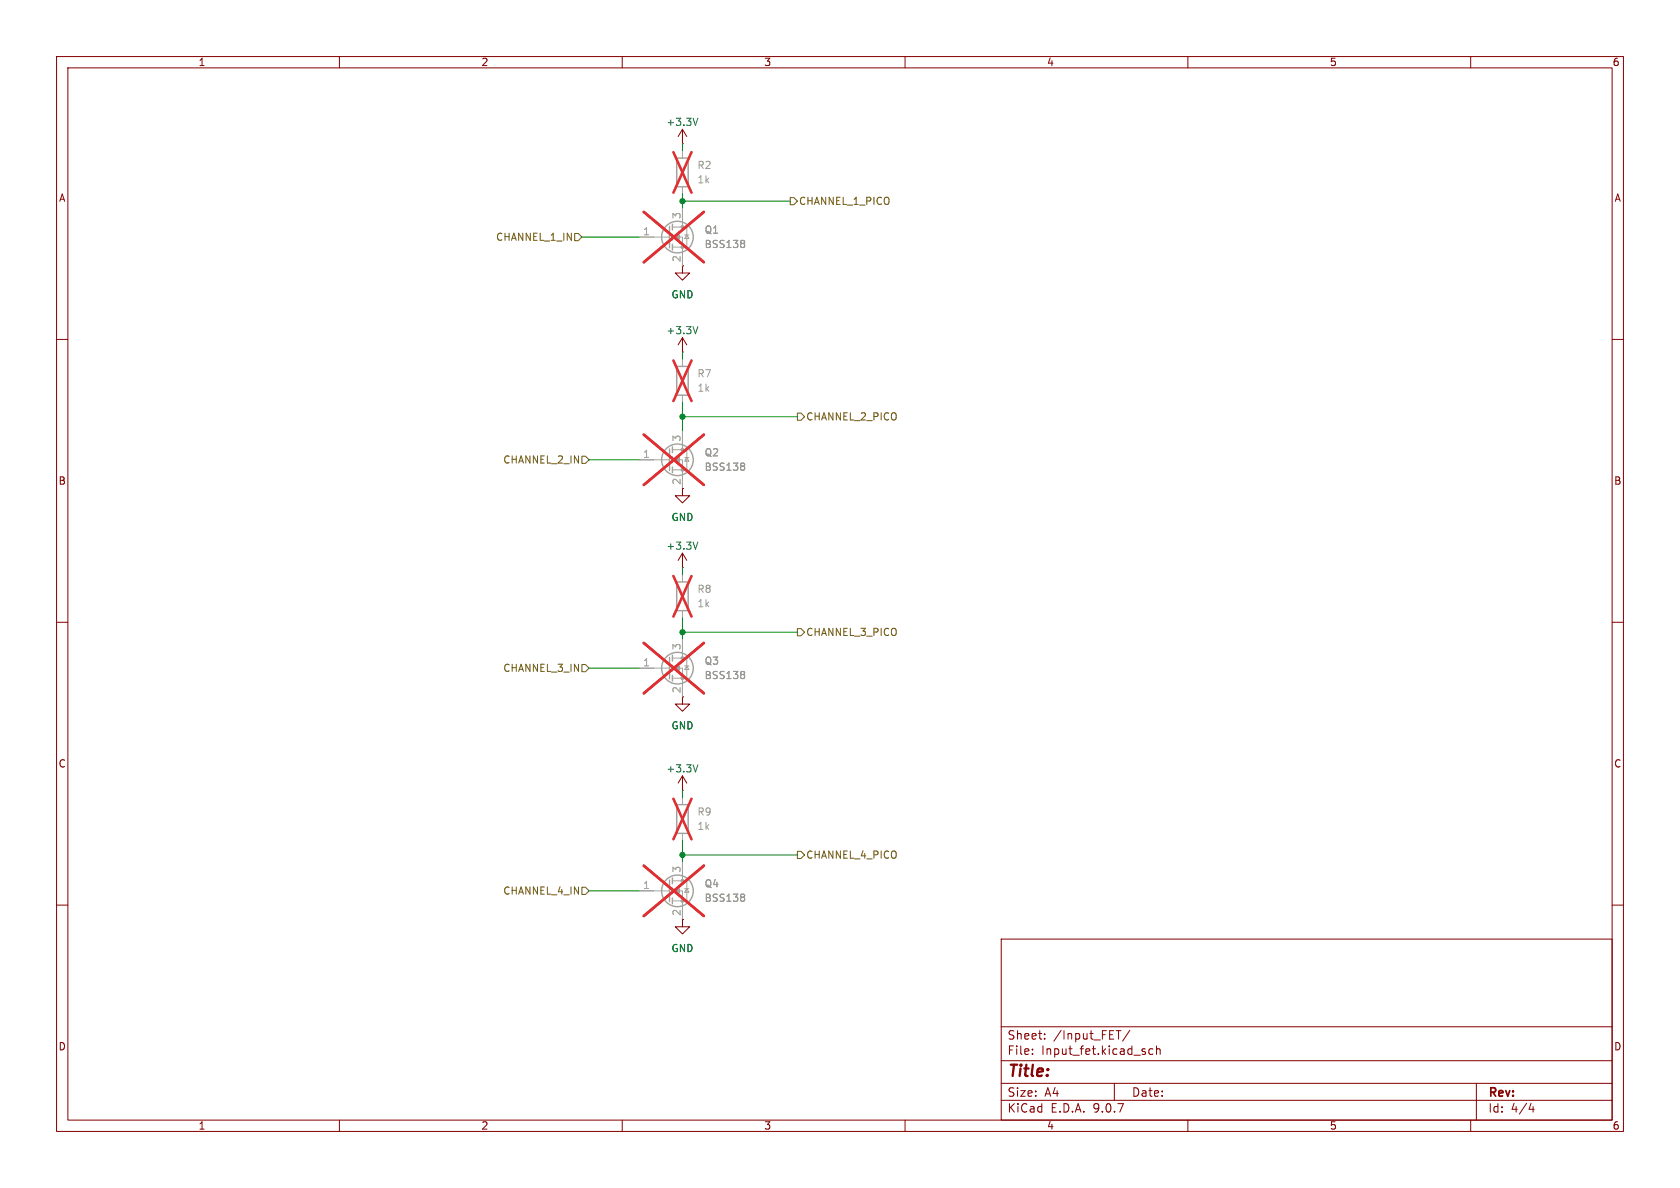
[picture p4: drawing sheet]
<svg xmlns="http://www.w3.org/2000/svg" width="297mm" height="210mm" viewBox="0 0 297 210" stroke-linecap="round" stroke-linejoin="round" font-family="sans-serif">
<g fill="none" stroke="#840000" stroke-width=".18">
<path d="M10 10h277v190h-277zM12 12h273v186h-273zM60 10v2M110 10v2M160 10v2M210 10v2M260 10v2M120.6 25.4h.1M120.6 22.9v2.5M120.6 22.9l-.7 1.2M120.6 22.9l.8 1.2M120.6 47v1.3h1.3l-1.3 1.2-1.2-1.2h1.2"/>
<path d="M120.6 59.7v2.5M120.6 59.7l-.7 1.3M120.6 59.7l.8 1.3M10 60h2M120.6 62.2h.1M285 60h2M120.6 86.4v1.2h1.3l-1.3 1.3-1.2-1.3h1.2M120.6 97.8l-.7 1.3M120.6 97.8l.8 1.3M120.6 97.8v2.5M10 110h2M120.6 100.3h.1"/>
<path d="M285 110h2M120.6 123.2v1.3h1.3l-1.3 1.2-1.2-1.2h1.2M120.6 139.7h.1M120.6 137.2v2.5M120.6 137.2l-.7 1.2M120.6 137.2l.8 1.2M10 160h2M120.6 162.6v1.2h1.3l-1.3 1.3-1.2-1.3h1.2M177 166h108v32h-108zM285 160h2M60 198v2M110 198v2"/>
<path d="M160 198v2M177 194.5h108M177 191.5h108M177 187.5h108M177 181.5h108M182.5 186.3v.1M182.5 185.5v.1M184.7 183.6v.1M184.7 182.8v.1M197 191.5v3M197.3 182.2h.9M199.7 182.1l-1.2 2"/>
<path d="M203.8 185.5l-.4-.1-.3 .3v.4l.1 .2h.6M204.5 185.5l.2-.1 .3 .1 .1 .9M204.5 184.9v1.5M210 198v2M260 198v2M261 191.5v6.5M270.7 195l-.4 1.1h.9M271 195.6v1"/>
</g>
<g fill="none" stroke="#a1a1a1" stroke-width=".25">
<path d="M118.9 39.6v1M119.6 27.9h2.1v5.1h-2.1zM118.4 40v3.8M118.9 41.4v1M118.9 43.2v1M118.4 79.4v3.8M118.9 79v1M119.6 64.8h2.1v5.1h-2.1zM118.9 80.8v1M118.9 82.6v1M118.4 116.2v3.8M118.9 115.8v1"/>
<path d="M118.9 117.6v1M118.9 119.4v1M119.6 102.9h2.1v5.1h-2.1zM118.4 155.6v3.8M118.9 155.2v1M118.9 157v1M118.9 158.8v1M119.6 142.2h2.1v5.1h-2.1z"/>
<circle cx="119.8" cy="41.9" r="2.79"/>
<circle cx="119.8" cy="81.3" r="2.79"/>
<circle cx="119.8" cy="118.1" r="2.79"/>
<circle cx="119.8" cy="157.5" r="2.79"/>
</g>
<g fill="none" stroke="#a1a1a1" stroke-width=".18">
<path d="M120.6 26.7v1.2M120.6 33v1.3M120.6 36.8v3.3M113 41.9h5.4M118.9 40.1h2.5v3.6h-2.5M118.9 41.9h1.7v5.1M121 41.5h.8M121.4 41.5l.4 .7h-.8zM118.9 79.5h2.5v3.6h-2.5M120.6 63.5v1.3M120.6 69.9v1.2M120.6 76.2v3.3"/>
<path d="M113 81.3h5.4M118.9 81.3h1.7v5.1M121 80.9h.8M121.4 80.9l.4 .6h-.8zM113 118.1h5.4M118.9 116.3h2.5v3.6h-2.5M118.9 118.1h1.7v5.1M120.6 101.6v1.3M120.6 108v1.2M120.6 113v3.3M121 117.7h.8M121.4 117.7l.4 .7h-.8z"/>
<path d="M113 157.5h5.4M118.9 155.7h2.5v3.6h-2.5M118.9 157.5h1.7v5.1M120.6 141v1.2M120.6 147.3v1.3M120.6 152.4v3.3M121 157.1h.8M121.4 157.1l.4 .6h-.8z"/>
</g>
<g fill="none" stroke="#e12e31" stroke-width=".46">
<path d="M113.8 37.5l10.6 8.9M119 26.9l3.3 7.2M122.3 26.9l-3.3 7.2M124.4 37.5l-10.6 8.9M113.8 76.8l10.6 8.9M119 63.7l3.3 7.2M122.3 63.7l-3.3 7.2M124.4 76.8l-10.6 8.9M113.8 113.7l10.6 8.9M119 101.8l3.3 7.2M122.3 101.8l-3.3 7.2M124.4 113.7l-10.6 8.9"/>
<path d="M113.8 153l10.6 8.9M119 141.2l3.3 7.2M122.3 141.2l-3.3 7.2M124.4 153l-10.6 8.9"/>
</g>
<g fill="#a1a1a1" stroke="#a1a1a1" stroke-width=".18">
<path d="M119.1 118.1l1-.4v.8z"/>
<path d="M119.1 81.3l1-.4v.8z"/>
<path d="M119.1 157.5l1-.4v.8z"/>
<path d="M119.1 41.9l1-.4v.8z"/>
<circle cx="120.6" cy="116.3" r=".25"/>
<circle cx="120.6" cy="119.9" r=".25"/>
<circle cx="120.6" cy="79.5" r=".25"/>
<circle cx="120.6" cy="83.1" r=".25"/>
<circle cx="120.6" cy="155.7" r=".25"/>
<circle cx="120.6" cy="159.3" r=".25"/>
<circle cx="120.6" cy="40.1" r=".25"/>
<circle cx="120.6" cy="43.7" r=".25"/>
</g>
<path d="M131.4 42.5l.2 .2-.2 .3 .2 .3v.2l-.2 .3M131.4 81.9l.2 .2-.2 .3 .2 .2v.3l-.2 .2M131.4 118.7l.2 .2-.2 .3 .2 .3v.2l-.2 .3M131.4 158.1l.2 .2-.2 .3 .2 .2v.3l-.2 .2" fill="none" stroke="#989898" stroke-width=".18"/>
<path d="M123.4 20.9l-.5 1.3M123.4 57.7l-.5 1.3M123.4 95.8l-.5 1.3M123.4 135.2l-.5 1.3" fill="none" stroke="#006464" stroke-width=".18"/>
<path d="M139.7 34.9h.6l.7 .7-.7 .6h-.6zM101.6 41.3h.6l.7 .6-.7 .6h-.6zM141 73h.6l.6 .7-.6 .6h-.6zM102.9 80.6h.6l.6 .7-.6 .6h-.6zM102.9 117.5h.6l.6 .6-.6 .6h-.6zM141 111.1h.6l.6 .7-.6 .6h-.6zM102.9 156.8h.6l.6 .7-.6 .6h-.6zM141 150.5h.6l.6 .6-.6 .7h-.6z" fill="none" stroke="#725600" stroke-width=".18"/>
<g fill="none" stroke="#009600" stroke-width=".18">
<path d="M120.6 25.4v1.3M120.6 34.3v2.5M120.6 35.6h19.1M102.9 41.9h10.1M120.6 62.2v1.3M120.6 71.1v5.1M120.6 73.7h20.4M104.1 81.3h8.9M104.1 118.1h8.9M120.6 100.3v1.3M120.6 109.2v3.8M120.6 111.8h20.4"/>
<path d="M120.6 139.7v1.3M104.1 157.5h8.9M120.6 148.6v3.8M120.6 151.1h20.4"/>
</g>
<g fill="#009600" stroke="#009600" stroke-width=".18">
<circle cx="120.6" cy="35.6" r=".46"/>
<circle cx="120.6" cy="73.7" r=".46"/>
<circle cx="120.6" cy="151.1" r=".46"/>
<circle cx="120.6" cy="111.8" r=".46"/>
</g>
<text font-size="2.8" fill="#840000" x="178" y="190.9">Title:</text>
<g font-size="2.1" fill="#840000">
<text x="178" y="184">Sheet:</text>
<text x="186.2" y="184">/Input_FET/</text>
<text x="178" y="186.7">File:</text>
<text x="184.1" y="186.7">Input_fet.kicad_sch</text>
<text x="178" y="196.9">KiCad</text>
<text x="178" y="194.1">Size:</text>
<text x="184.7" y="194.1">A4</text>
<text x="185.7" y="196.9">E.D.A.</text>
<text x="193.3" y="196.9">9.0.7</text>
<text x="200" y="194.1">Date:</text>
<text x="263" y="194.3">Rev:</text>
<text x="263" y="196.9">Id:</text>
<text x="267.1" y="196.9">4/4</text>
</g>
<g font-size="1.8" fill="#840000">
<text x="35" y="11.9">1</text>
<text x="85" y="11.9">2</text>
<text x="135" y="11.9">3</text>
<text x="185" y="11.9">4</text>
<text x="235" y="11.9">5</text>
<text x="285" y="11.9">6</text>
<text x="10.3" y="35.9">A</text>
<text x="285.3" y="35.9">A</text>
<text x="10.3" y="85.9">B</text>
<text x="120.4" y="85.8" transform="rotate(-90 120.4 85.8)">2</text>
<text x="285.3" y="85.9">B</text>
<text x="10.3" y="135.9">C</text>
<text x="285.3" y="135.9">C</text>
<text x="120.4" y="162" transform="rotate(-90 120.4 162)">2</text>
<text x="10.3" y="185.9">D</text>
<text x="285.3" y="185.9">D</text>
<text x="35" y="199.9">1</text>
<text x="85" y="199.9">2</text>
<text x="135" y="199.9">3</text>
<text x="185" y="199.9">4</text>
<text x="235" y="199.9">5</text>
<text x="285" y="199.9">6</text>
</g>
<g font-size="1.8" fill="#006464">
<text x="117.7" y="22.5">+3.3V</text>
<text x="118.6" y="52.9">GND</text>
<text x="117.7" y="59.3">+3.3V</text>
<text x="118.6" y="92.3">GND</text>
<text x="117.7" y="97.4">+3.3V</text>
<text x="118.6" y="129.1">GND</text>
<text x="117.7" y="136.8">+3.3V</text>
<text x="118.6" y="168.5">GND</text>
</g>
<g font-size="1.8" fill="#989898">
<text x="123.2" y="30.1">R2</text>
<text x="123.2" y="32.6">1k</text>
<text x="124.5" y="41.5">Q1</text>
<text x="124.5" y="44">BSS138</text>
<text x="123.2" y="66.9">R7</text>
<text x="123.2" y="69.4">1k</text>
<text x="124.5" y="83.4">BSS138</text>
<text x="124.5" y="80.9">Q2</text>
<text x="123.2" y="105">R8</text>
<text x="123.2" y="107.5">1k</text>
<text x="124.5" y="117.7">Q3</text>
<text x="124.5" y="120.2">BSS138</text>
<text x="123.2" y="144.4">R9</text>
<text x="123.2" y="146.9">1k</text>
<text x="124.5" y="159.6">BSS138</text>
<text x="124.5" y="157.1">Q4</text>
</g>
<g font-size="1.8" fill="#aaa">
<text x="113.6" y="41.7">1</text>
<text x="120.4" y="38.8" transform="rotate(-90 120.4 38.8)">3</text>
<text x="120.4" y="46.4" transform="rotate(-90 120.4 46.4)">2</text>
<text x="113.6" y="81">1</text>
<text x="120.4" y="78.2" transform="rotate(-90 120.4 78.2)">3</text>
<text x="113.6" y="117.9">1</text>
<text x="120.4" y="115" transform="rotate(-90 120.4 115)">3</text>
<text x="120.4" y="122.6" transform="rotate(-90 120.4 122.6)">2</text>
<text x="120.4" y="154.4" transform="rotate(-90 120.4 154.4)">3</text>
<text x="113.6" y="157.2">1</text>
</g>
<g font-size="1.8" fill="#725600">
<text x="141.2" y="36.4">CHANNEL_1_PICO</text>
<text x="87.6" y="42.8">CHANNEL_1_IN</text>
<text x="142.4" y="74.5">CHANNEL_2_PICO</text>
<text x="88.9" y="82.1">CHANNEL_2_IN</text>
<text x="142.4" y="112.6">CHANNEL_3_PICO</text>
<text x="88.9" y="119">CHANNEL_3_IN</text>
<text x="142.4" y="152">CHANNEL_4_PICO</text>
<text x="88.9" y="158.3">CHANNEL_4_IN</text>
</g>
</svg>
